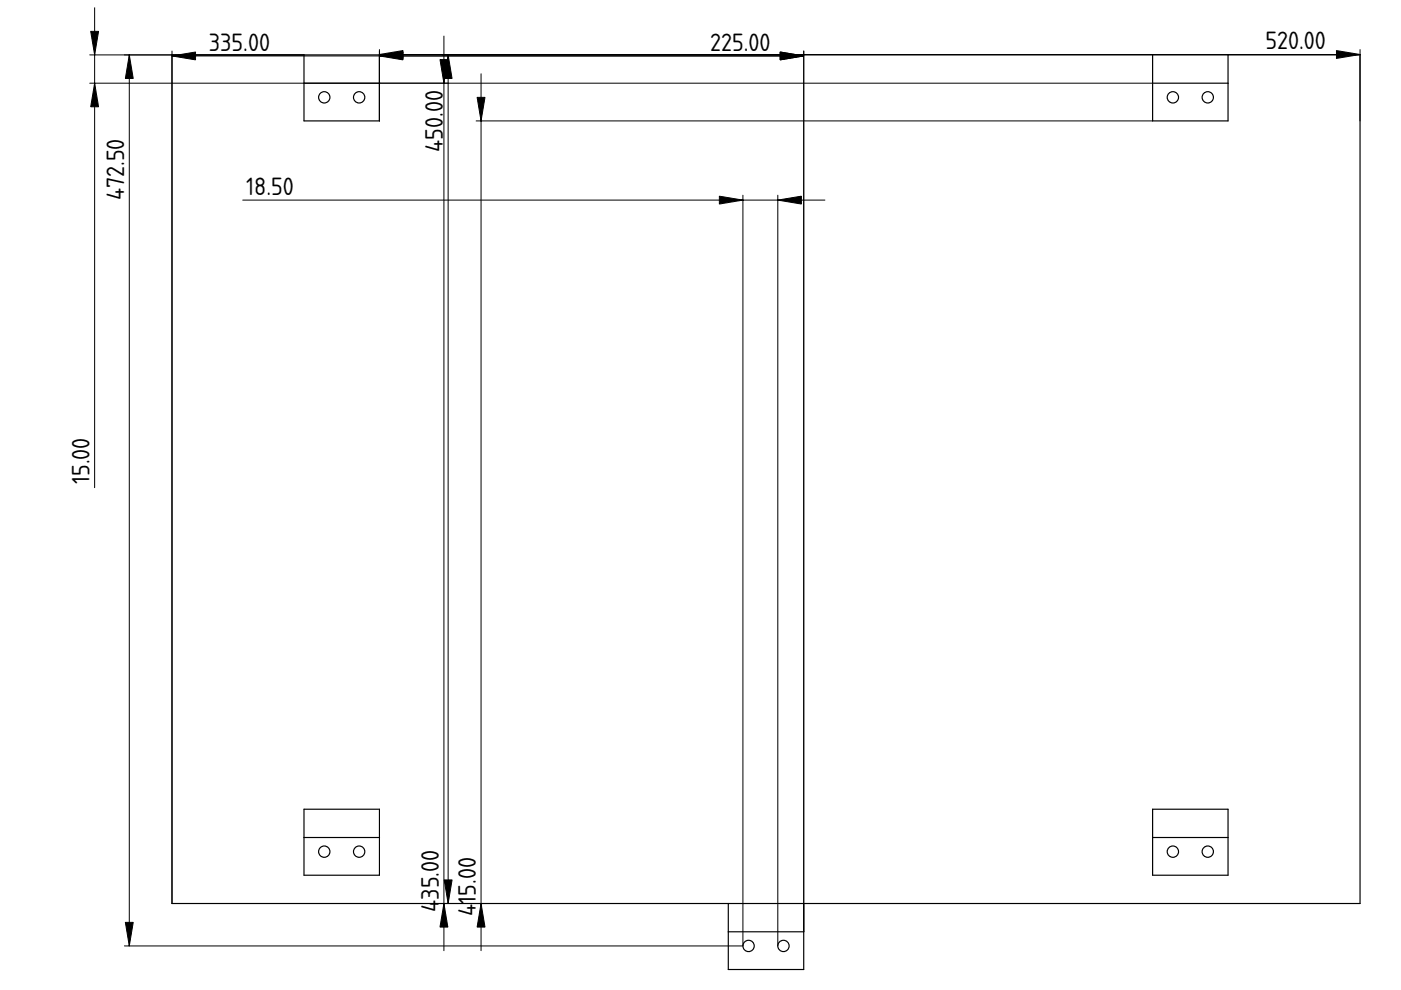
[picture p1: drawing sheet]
<svg xmlns="http://www.w3.org/2000/svg" width="297mm" height="210mm" viewBox="0 0 297 210" stroke-linecap="round" stroke-linejoin="round" font-family="sans-serif">
<path d="M162.4 108.6h.1" fill="none" stroke="#000" stroke-width=".21"/>
<path d="M36.5 11.6h28v14h15.9v-14h164v14h16v-14h28v180h-251.9z" fill-rule="evenodd" fill="#fff"/>
<path d="M162.4 108.6h.1" fill="none" stroke="#000" stroke-width=".21"/>
<g fill="#fff">
<path d="M64.5 171.6h15.9v14h-15.9z" fill-rule="evenodd"/>
<path d="M244.4 171.6h16v14h-16z" fill-rule="evenodd"/>
<path d="M64.5 177.6h15.9v8h-15.9z" fill-rule="evenodd"/>
<path d="M64.5 17.6h15.9v8h-15.9z" fill-rule="evenodd"/>
<path d="M154.4 197.6h16v8h-16z" fill-rule="evenodd"/>
<path d="M244.4 17.6h16v8h-16z" fill-rule="evenodd"/>
<path d="M244.4 177.6h16v8h-16z" fill-rule="evenodd"/>
<path d="M244.4 11.6h16v6h-16z" fill-rule="evenodd"/>
<path d="M64.5 11.6h15.9v6h-15.9z" fill-rule="evenodd"/>
<path d="M244.4 171.6h16v6h-16z" fill-rule="evenodd"/>
<path d="M64.5 171.6h15.9v6h-15.9z" fill-rule="evenodd"/>
<path d="M154.4 191.6h16v6h-16z" fill-rule="evenodd"/>
<circle cx="256.1" cy="20.6" r="1.2"/>
<circle cx="68.8" cy="20.6" r="1.2"/>
<circle cx="68.8" cy="180.6" r="1.2"/>
<circle cx="256.1" cy="180.6" r="1.2"/>
<circle cx="158.7" cy="200.6" r="1.2"/>
<circle cx="166.1" cy="200.6" r="1.2"/>
<circle cx="76.1" cy="20.6" r="1.2"/>
<circle cx="248.7" cy="20.6" r="1.2"/>
<circle cx="248.7" cy="180.6" r="1.2"/>
<circle cx="76.1" cy="180.6" r="1.2"/>
</g>
<g fill="none" stroke="#000" stroke-width=".25">
<path d="M36.5 11.6h251.9v180h-251.9zM64.5 11.6v14h15.9v-14M64.5 17.6h15.9M244.4 11.6v14h16v-14M244.4 17.6h16M64.5 171.6h15.9v14h-15.9zM64.5 177.6h15.9M244.4 171.6h16v14h-16zM244.4 177.6h16M154.4 191.6v14h16v-14M154.4 197.6h16"/>
<circle cx="68.8" cy="20.6" r="1.2"/>
<circle cx="76.1" cy="20.6" r="1.2"/>
<circle cx="248.7" cy="20.6" r="1.2"/>
<circle cx="256.1" cy="20.6" r="1.2"/>
<circle cx="68.8" cy="180.6" r="1.2"/>
<circle cx="76.1" cy="180.6" r="1.2"/>
<circle cx="248.7" cy="180.6" r="1.2"/>
<circle cx="256.1" cy="180.6" r="1.2"/>
<circle cx="158.7" cy="200.6" r="1.2"/>
<circle cx="166.1" cy="200.6" r="1.2"/>
</g>
<g fill="none" stroke="#000" stroke-width=".21">
<path d="M19 11.6h45.5M19 17.6h225.4M20.1 1.6v101.8M27.4 11.6v189M36.5 11.9h133.9M36.5 10.8v180.8M80.4 10.5v15.1M80.4 11.6h208M94 11.6h76.4M94.1 7.6v194M95 11.6v180M102 15.6v186"/>
<path d="M170.4 10.8v186.8M288.4 10.5v15.1M101 25.6h143.4M51.5 42.4h123.4M157.5 41.4v159.2h-131.1M164.9 41.4v159.2M162.4 108.6h.1M80.4 191.6h90"/>
</g>
<g fill="#000" stroke="#000" stroke-width=".21">
<path d="M20.1 17.6l.8 5h-1.7zM19.2 6.6h1.7l-.8 5zM27.4 11.6l.8 5h-1.6zM36.5 11.9l5-.9v1.7zM80.4 11.9l5-.9v1.7zM80.4 11.6l5-.9v1.7zM93.3 12.6h1.7l-.9 5zM95 11.6l.8 5h-1.6zM165.4 11l5 .9-5 .8zM283.4 10.7l5 .9-5 .8zM101.2 20.6h1.6l-.8 5zM152.5 41.6l5 .8-5 .9z"/>
<path d="M164.9 42.4l5-.8v1.7zM94.1 191.6l.9 5h-1.7zM94.2 186.6h1.6l-.8 5zM102 191.6l.8 5h-1.6zM26.6 195.6h1.6l-.8 5z"/>
</g>
<g font-size="5">
<text x="44.3" y="10.8">335.00</text>
<text x="150.6" y="10.8">225.00</text>
<text x="268.3" y="10.5">520.00</text>
<text x="93.9" y="32.2" transform="rotate(-90 93.9 32.2)">450.00</text>
<text x="52.2" y="41.3">18.50</text>
<text x="26.3" y="42.5" transform="rotate(-90 26.3 42.5)">472.50</text>
<text x="19" y="102.6" transform="rotate(-90 19 102.6)">15.00</text>
<text x="93" y="190.8" transform="rotate(-90 93 190.8)">35.00</text>
<text x="93" y="193.3" transform="rotate(-90 93 193.3)">4</text>
<text x="100.9" y="194.2" transform="rotate(-90 100.9 194.2)">415.00</text>
</g>
</svg>
